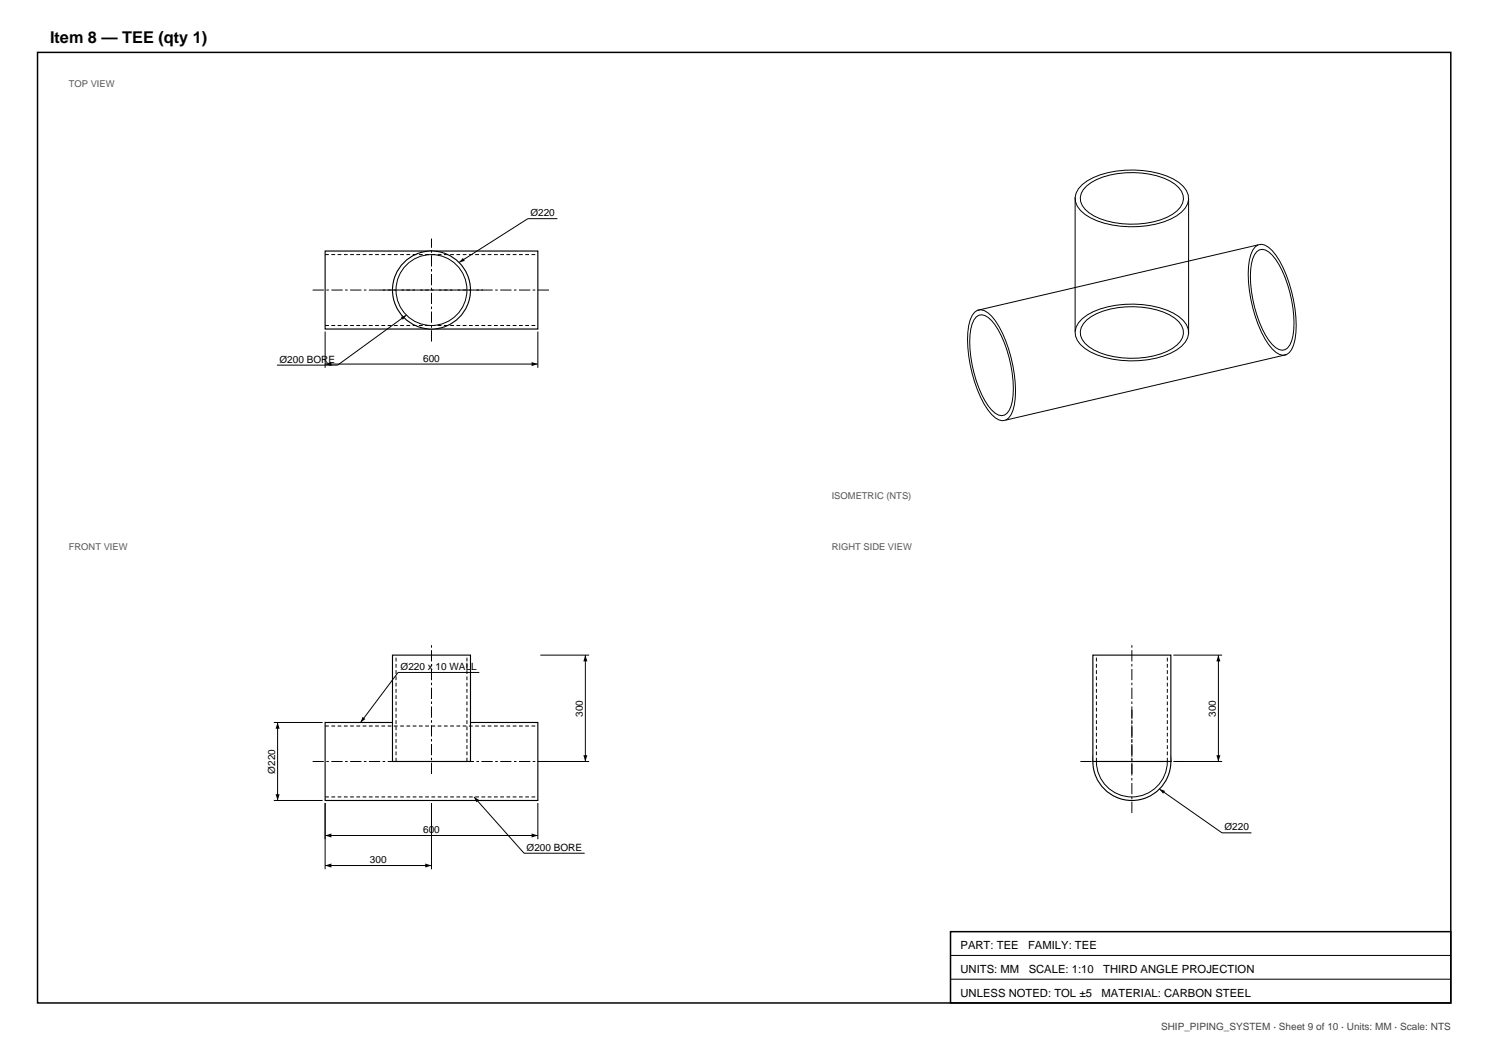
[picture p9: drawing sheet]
<svg xmlns="http://www.w3.org/2000/svg" width="420mm" height="297mm" viewBox="0 0 420 297" stroke-linecap="round" stroke-linejoin="round" font-family="sans-serif">
<path d="M10.6 14.8h398.6v268.1h-398.6z" fill="none" stroke="#000" stroke-width=".42"/>
<g fill="#fff" stroke="#000" stroke-width=".32">
<path d="M91.7 70.8h60v22h-60z" fill-rule="evenodd"/>
<circle cx="121.7" cy="81.8" r="11"/>
</g>
<circle cx="121.7" cy="81.8" r="10" fill="none" stroke="#000" stroke-width=".28"/>
<path d="M91.7 71.8h60M91.7 91.8h60" fill="none" stroke="#000" stroke-width=".28" stroke-dasharray="1.1 .7" stroke-linecap="butt"/>
<path d="M88.2 81.8h67M107.2 81.8h29M121.7 96.3v-29" fill="none" stroke="#000" stroke-width=".28" stroke-dasharray="3.2 .7 .7 .7" stroke-linecap="butt"/>
<g fill="#fff" stroke="#000" stroke-width=".32">
<path d="M91.7 203.8h60v22h-60z" fill-rule="evenodd"/>
<path d="M110.7 184.8h22v30h-22z" fill-rule="evenodd"/>
</g>
<path d="M91.7 204.8h60M111.7 214.8v-30M131.7 214.8v-30M91.7 224.8h60" fill="none" stroke="#000" stroke-width=".28" stroke-dasharray="1.1 .7" stroke-linecap="butt"/>
<path d="M88.2 214.8h67M121.7 218.3v-37" fill="none" stroke="#000" stroke-width=".28" stroke-dasharray="3.2 .7 .7 .7" stroke-linecap="butt"/>
<circle cx="319.3" cy="214.8" r="11" fill="#fff" stroke="#000" stroke-width=".32"/>
<circle cx="319.3" cy="214.8" r="10" fill="none" stroke="#000" stroke-width=".28"/>
<path d="M308.3 184.8h22v30h-22z" fill-rule="evenodd" fill="#fff" stroke="#000" stroke-width=".32"/>
<path d="M309.3 214.8v-30M329.3 214.8v-30" fill="none" stroke="#000" stroke-width=".28" stroke-dasharray="1.1 .7" stroke-linecap="butt"/>
<path d="M304.7 214.8h29.1M319.3 218.3v-37M319.3 229.3v-29.1" fill="none" stroke="#000" stroke-width=".28" stroke-dasharray="3.2 .7 .7 .7" stroke-linecap="butt"/>
<g fill="none" stroke="#000" stroke-width=".28">
<path d="M303.3 55.7v37.8M305.3 52.1a21.7 21.7 0 0 1 14.5-4.1 22.9 22.9 0 0 1 12.7 3.5 5.3 5.3 0 0 1 2.5 6 9.9 9.9 0 0 1-6.8 5.1 28.9 28.9 0 0 1-20.6-1.2 6.9 6.9 0 0 1-4.3-5.7l.2-1.3 .7-1.2zM306.5 52.4a21.7 21.7 0 0 1 15.5-3.6 16.9 16.9 0 0 1 10.5 4.1 4.3 4.3 0 0 1-.5 6.6 21.7 21.7 0 0 1-15.5 3.6 16.9 16.9 0 0 1-10.4-4.1 4.3 4.3 0 0 1 .4-6.6zM335.3 56.2v37.9M157.2 61.7h-8.3l-19.4 12.3M354.1 69.6a2.65 2.65 0 0 1 3.7 .1 21.5 21.5 0 0 1 5.8 10.2 31.9 31.9 0 0 1 1.3 17.4 3.1 3.1 0 0 1-4 2.7 15.1 15.1 0 0 1-6-8.5 36.8 36.8 0 0 1-2.5-18.1l.4-1.6 .6-1.3zM354.5 71a2.41 2.41 0 0 1 3.4 .1 19.6 19.6 0 0 1 5.3 9.2 29 29 0 0 1 1.1 15.9 2.83 2.83 0 0 1-3.6 2.4 13.7 13.7 0 0 1-5.5-7.7 33.4 33.4 0 0 1-2.2-16.5l.9-2.6zM354.9 69.1l-79.2 18.4M91.7 93.5v10.2M114.6 88.9l-19.4 14.1h-17.1M151.7 93.5v10.2M274.9 88.1a2.65 2.65 0 0 1 3.7 .1 21.5 21.5 0 0 1 5.9 10.1 31.9 31.9 0 0 1 1.2 17.5 3.1 3.1 0 0 1-3.9 2.6 15.1 15.1 0 0 1-6.1-8.4 36.8 36.8 0 0 1-2.5-18.2l.4-1.5 .6-1.3z"/>
<path d="M275.3 89.4a2.41 2.41 0 0 1 3.4 .1 19.6 19.6 0 0 1 5.3 9.3 29 29 0 0 1 1.2 15.8 2.83 2.83 0 0 1-3.6 2.4 13.7 13.7 0 0 1-5.5-7.7 33.4 33.4 0 0 1-2.3-16.5l.9-2.5zM305.3 89.9a21.7 21.7 0 0 1 14.5-4.1 22.9 22.9 0 0 1 12.7 3.5 5.3 5.3 0 0 1 2.5 6 9.9 9.9 0 0 1-6.8 5.1 28.9 28.9 0 0 1-20.6-1.2 6.9 6.9 0 0 1-4.3-5.7l.2-1.2 .7-1.3zM306.5 90.3a21.7 21.7 0 0 1 15.5-3.7 16.9 16.9 0 0 1 10.5 4.1 4.3 4.3 0 0 1-.5 6.6 21.7 21.7 0 0 1-15.5 3.6 16.9 16.9 0 0 1-10.4-4 4.3 4.3 0 0 1 .4-6.6zM91.7 102.7h60M362.8 100l-79.1 18.5M135.2 189.7h-22.9l-10.6 14.1M152.4 184.8h13.8M165.1 184.8v30M331 184.8h13.7M343.7 184.8v30M77.2 203.8h13.8M78.3 203.8v22"/>
<path d="M152.4 214.8h13.8M331 214.8h13.7M77.2 225.8h13.8M91.7 226.5v18.7M91.7 235.7h60M121.7 226.5v18.7M133.7 224.8l14.1 15.9h17.1M151.7 226.5v10.2M327 222.6l17.7 12.3h8.3M91.7 244.1h30M268.1 276.2h141.1M268.1 269.5h141.1"/>
</g>
<g fill="#000">
<path d="M130.6 72.8l.5 .8-1.6 .4zM113.1 89.4l1.5-.5-1 1.3zM91.7 102.7l1.8-.6v1.1zM149.9 102.1l1.8 .6-1.8 .5zM165.1 184.8l.6 1.7h-1.2zM343.7 184.8l.5 1.7h-1.1zM78.3 203.8l.6 1.7h-1.2zM102.3 202.2l.8 .6-1.4 1zM164.5 213h1.2l-.6 1.8zM343.1 213h1.1l-.5 1.8zM77.7 224h1.2l-.6 1.8zM91.7 235.7l1.8-.6v1.1z"/>
<path d="M133.7 224.8l1.4 .8-.7 .7zM149.9 235.1l1.8 .6-1.8 .5zM327 222.6l1.6 .5-.5 .8zM91.7 244.1l1.8-.5v1.1zM119.9 243.6l1.8 .5-1.8 .6z"/>
</g>
<path d="M268.1 262.8h141.1v20.1h-141.1z" fill="none" stroke="#000" stroke-width=".42"/>
<text font-size="4.6" x="14.1" y="12">Item 8 — TEE (qty 1)</text>
<g font-size="3.2">
<text x="270.9" y="267.7">PART: TEE</text>
<text x="290" y="267.7">FAMILY: TEE</text>
<text x="270.9" y="274.4">UNITS: MM</text>
<text x="290.2" y="274.4">SCALE: 1:10</text>
<text x="311.2" y="274.4">THIRD ANGLE PROJECTION</text>
<text x="270.9" y="281.1">UNLESS NOTED: TOL ±5</text>
<text x="310.7" y="281.1">MATERIAL: CARBON STEEL</text>
</g>
<g font-size="2.8">
<text x="149.6" y="61">Ø220</text>
<text x="119.4" y="102">600</text>
<text x="78.8" y="102.3">Ø200 BORE</text>
<text x="113" y="189">Ø220 x 10 WALL</text>
<text x="164.4" y="202.1" transform="rotate(-90 164.4 202.1)">300</text>
<text x="343" y="202.1" transform="rotate(-90 343 202.1)">300</text>
<text x="77.6" y="218.2" transform="rotate(-90 77.6 218.2)">Ø220</text>
<text x="119.4" y="234.9">600</text>
<text x="148.5" y="239.9">Ø200 BORE</text>
<text x="345.4" y="234.2">Ø220</text>
<text x="104.4" y="243.4">300</text>
</g>
<text font-size="2.8" fill="#444" x="327.5" y="290.7">SHIP_PIPING_SYSTEM · Sheet 9 of 10 · Units: MM · Scale: NTS</text>
<g font-size="2.6" fill="#555">
<text x="19.4" y="24.7">TOP VIEW</text>
<text x="234.6" y="140.7">ISOMETRIC (NTS)</text>
<text x="19.4" y="155.2">FRONT VIEW</text>
<text x="234.6" y="155.2">RIGHT SIDE VIEW</text>
</g>
</svg>
